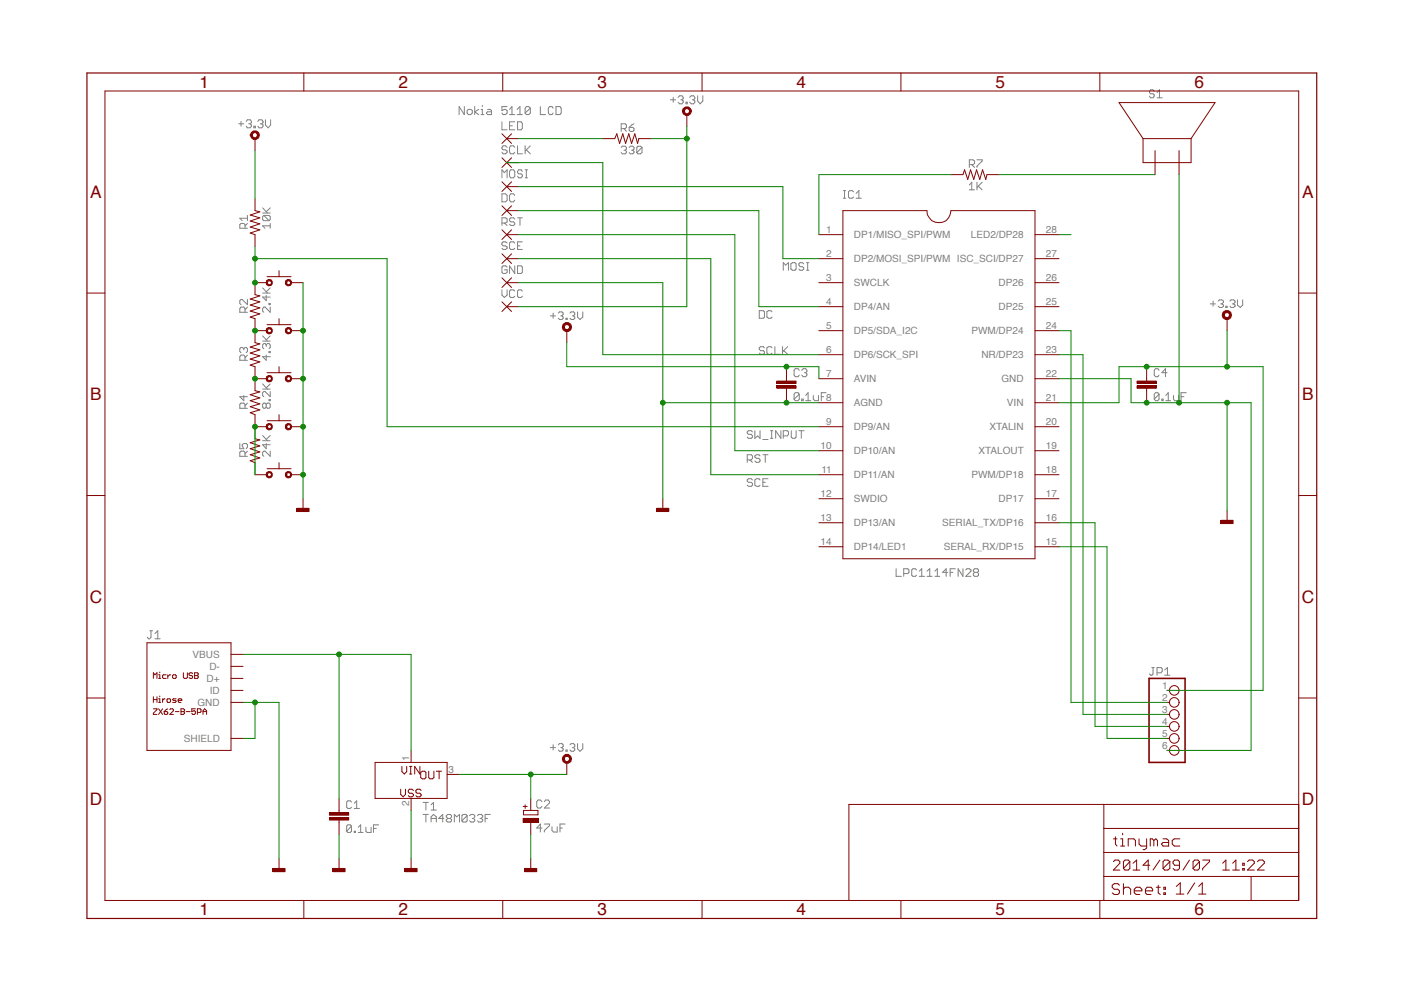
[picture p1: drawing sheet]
<?xml version="1.0" encoding="utf-8"?>
<!DOCTYPE eagle SYSTEM "eagle.dtd">
<eagle version="7.1.0">
<drawing>
<settings>
<setting alwaysvectorfont="no"/>
<setting verticaltext="up"/>
</settings>
<grid distance="0.1" unitdist="inch" unit="inch" style="lines" multiple="1" display="no" altdistance="0.01" altunitdist="inch" altunit="inch"/>
<schematic xreflabel="%F%N/%S.%C%R" xrefpart="/%S.%C%R">
<libraries>
<library name="frames">
<symbols>
<symbol name="A4L-LOC">
<wire x1="256.54" y1="3.81" x2="256.54" y2="8.89" width="0.1016" layer="94"/>
<wire x1="256.54" y1="8.89" x2="256.54" y2="13.97" width="0.1016" layer="94"/>
<wire x1="256.54" y1="13.97" x2="256.54" y2="19.05" width="0.1016" layer="94"/>
<wire x1="256.54" y1="19.05" x2="256.54" y2="24.13" width="0.1016" layer="94"/>
<wire x1="161.29" y1="3.81" x2="161.29" y2="24.13" width="0.1016" layer="94"/>
<wire x1="161.29" y1="24.13" x2="215.265" y2="24.13" width="0.1016" layer="94"/>
<wire x1="215.265" y1="24.13" x2="256.54" y2="24.13" width="0.1016" layer="94"/>
<wire x1="246.38" y1="3.81" x2="246.38" y2="8.89" width="0.1016" layer="94"/>
<wire x1="246.38" y1="8.89" x2="256.54" y2="8.89" width="0.1016" layer="94"/>
<wire x1="246.38" y1="8.89" x2="215.265" y2="8.89" width="0.1016" layer="94"/>
<wire x1="215.265" y1="8.89" x2="215.265" y2="3.81" width="0.1016" layer="94"/>
<wire x1="215.265" y1="8.89" x2="215.265" y2="13.97" width="0.1016" layer="94"/>
<wire x1="215.265" y1="13.97" x2="256.54" y2="13.97" width="0.1016" layer="94"/>
<wire x1="215.265" y1="13.97" x2="215.265" y2="19.05" width="0.1016" layer="94"/>
<wire x1="215.265" y1="19.05" x2="256.54" y2="19.05" width="0.1016" layer="94"/>
<wire x1="215.265" y1="19.05" x2="215.265" y2="24.13" width="0.1016" layer="94"/>
<text x="217.17" y="15.24" size="2.54" layer="94">&gt;DRAWING_NAME</text>
<text x="217.17" y="10.16" size="2.286" layer="94">&gt;LAST_DATE_TIME</text>
<text x="230.505" y="5.08" size="2.54" layer="94">&gt;SHEET</text>
<text x="216.916" y="4.953" size="2.54" layer="94">Sheet:</text>
<frame x1="0" y1="0" x2="260.35" y2="179.07" columns="6" rows="4" layer="94"/>
</symbol>
</symbols>
<devicesets>
<deviceset name="A4L-LOC" prefix="FRAME" uservalue="yes">
<gates>
<gate name="G$1" symbol="A4L-LOC" x="0" y="0"/>
</gates>
<devices>
<device name="">
<technologies>
<technology name=""/>
</technologies>
</device>
</devices>
</deviceset>
</devicesets>
</library>
<library name="macklock">
<symbols>
<symbol name="ZX62-B-5PA(11)">
<wire x1="-10.16" y1="12.7" x2="7.62" y2="12.7" width="0.254" layer="94"/>
<wire x1="7.62" y1="12.7" x2="7.62" y2="-10.16" width="0.254" layer="94"/>
<wire x1="7.62" y1="-10.16" x2="-10.16" y2="-10.16" width="0.254" layer="94"/>
<wire x1="-10.16" y1="-10.16" x2="-10.16" y2="12.7" width="0.254" layer="94"/>
<text x="-8.89" y="5.08" size="1.27" layer="94">Micro USB</text>
<text x="-8.89" y="0" size="1.27" layer="94">Hirose</text>
<text x="-8.89" y="-2.54" size="1.27" layer="94">ZX62-B-5PA</text>
<text x="-10.16" y="13.462" size="1.778" layer="95">&gt;NAME</text>
<pin name="VBUS" x="10.16" y="10.16" visible="pin" length="short" direction="sup" rot="R180"/>
<pin name="D-" x="10.16" y="7.62" visible="pin" length="short" rot="R180"/>
<pin name="D+" x="10.16" y="5.08" visible="pin" length="short" rot="R180"/>
<pin name="ID" x="10.16" y="2.54" visible="pin" length="short" rot="R180"/>
<pin name="GND" x="10.16" y="0" visible="pin" length="short" direction="sup" rot="R180"/>
<pin name="SHIELD" x="10.16" y="-7.62" visible="pin" length="short" direction="sup" rot="R180"/>
</symbol>
</symbols>
<devicesets>
<deviceset name="ZX62-B-5PA" prefix="J">
<gates>
<gate name="G$1" symbol="ZX62-B-5PA(11)" x="0" y="0"/>
</gates>
<devices>
<device name="" package="ZX62-B-5PA(11)">
<connects>
<connect gate="G$1" pin="D+" pad="3"/>
<connect gate="G$1" pin="D-" pad="2"/>
<connect gate="G$1" pin="GND" pad="5"/>
<connect gate="G$1" pin="ID" pad="4"/>
<connect gate="G$1" pin="SHIELD" pad="SH1 SH2 SH3 SH4 SH5 SH6"/>
<connect gate="G$1" pin="VBUS" pad="1"/>
</connects>
<technologies>
<technology name=""/>
</technologies>
</device>
</devices>
</deviceset>
</devicesets>
</library>
<library name="maclock">
<symbols>
<symbol name="GND">
<rectangle x1="-1.27" y1="-2.794" x2="1.27" y2="-2.032" layer="94"/>
<pin name="GND" x="0" y="0" visible="off" length="short" direction="sup" rot="R270"/>
</symbol>
<symbol name="REGISTOR">
<wire x1="-2.54" y1="0" x2="-2.159" y2="1.016" width="0.2032" layer="94"/>
<wire x1="-2.159" y1="1.016" x2="-1.524" y2="-1.016" width="0.2032" layer="94"/>
<wire x1="-1.524" y1="-1.016" x2="-0.889" y2="1.016" width="0.2032" layer="94"/>
<wire x1="-0.889" y1="1.016" x2="-0.254" y2="-1.016" width="0.2032" layer="94"/>
<wire x1="-0.254" y1="-1.016" x2="0.381" y2="1.016" width="0.2032" layer="94"/>
<wire x1="0.381" y1="1.016" x2="1.016" y2="-1.016" width="0.2032" layer="94"/>
<wire x1="1.016" y1="-1.016" x2="1.651" y2="1.016" width="0.2032" layer="94"/>
<wire x1="1.651" y1="1.016" x2="2.286" y2="-1.016" width="0.2032" layer="94"/>
<wire x1="2.286" y1="-1.016" x2="2.54" y2="0" width="0.2032" layer="94"/>
<text x="-1.27" y="1.4986" size="1.778" layer="95">&gt;NAME</text>
<text x="-1.27" y="-3.302" size="1.778" layer="96">&gt;VALUE</text>
<pin name="2" x="5.08" y="0" visible="off" length="short" direction="pas" swaplevel="1" rot="R180"/>
<pin name="1" x="-5.08" y="0" visible="off" length="short" direction="pas" swaplevel="1"/>
</symbol>
</symbols>
<devicesets>
<deviceset name="GND" prefix="GND">
<gates>
<gate name="1" symbol="GND" x="0" y="0"/>
</gates>
<devices>
<device name="">
<technologies>
<technology name=""/>
</technologies>
</device>
</devices>
</deviceset>
<deviceset name="REGISTOR" prefix="R" uservalue="yes">
<gates>
<gate name="G$1" symbol="REGISTOR" x="0" y="0"/>
</gates>
<devices>
<device name="2V" package="0207/2V">
<connects>
<connect gate="G$1" pin="1" pad="1"/>
<connect gate="G$1" pin="2" pad="2"/>
</connects>
<technologies>
<technology name=""/>
</technologies>
</device>
<device name="7H" package="0207/7">
<connects>
<connect gate="G$1" pin="1" pad="1"/>
<connect gate="G$1" pin="2" pad="2"/>
</connects>
<technologies>
<technology name=""/>
</technologies>
</device>
</devices>
</deviceset>
</devicesets>
</library>
<library name="maclock2">
<symbols>
<symbol name="PINHD6">
<wire x1="-6.35" y1="-7.62" x2="1.27" y2="-7.62" width="0.4064" layer="94"/>
<wire x1="1.27" y1="-7.62" x2="1.27" y2="10.16" width="0.4064" layer="94"/>
<wire x1="1.27" y1="10.16" x2="-6.35" y2="10.16" width="0.4064" layer="94"/>
<wire x1="-6.35" y1="10.16" x2="-6.35" y2="-7.62" width="0.4064" layer="94"/>
<text x="-6.35" y="10.795" size="1.778" layer="95">&gt;NAME</text>
<text x="-6.35" y="-10.16" size="1.778" layer="96">&gt;VALUE</text>
<pin name="1" x="-2.54" y="7.62" visible="pad" length="short" direction="pas" function="dot"/>
<pin name="2" x="-2.54" y="5.08" visible="pad" length="short" direction="pas" function="dot"/>
<pin name="3" x="-2.54" y="2.54" visible="pad" length="short" direction="pas" function="dot"/>
<pin name="4" x="-2.54" y="0" visible="pad" length="short" direction="pas" function="dot"/>
<pin name="5" x="-2.54" y="-2.54" visible="pad" length="short" direction="pas" function="dot"/>
<pin name="6" x="-2.54" y="-5.08" visible="pad" length="short" direction="pas" function="dot"/>
</symbol>
</symbols>
<devicesets>
<deviceset name="PINHD-1X6" prefix="JP" uservalue="yes">
<gates>
<gate name="A" symbol="PINHD6" x="0" y="-2.54"/>
</gates>
<devices>
<device name="_2.54" package="1X06">
<connects>
<connect gate="A" pin="1" pad="1"/>
<connect gate="A" pin="2" pad="2"/>
<connect gate="A" pin="3" pad="3"/>
<connect gate="A" pin="4" pad="4"/>
<connect gate="A" pin="5" pad="5"/>
<connect gate="A" pin="6" pad="6"/>
</connects>
<technologies>
<technology name=""/>
</technologies>
</device>
<device name="_2.54-90°" package="1X06/90">
<connects>
<connect gate="A" pin="1" pad="1"/>
<connect gate="A" pin="2" pad="2"/>
<connect gate="A" pin="3" pad="3"/>
<connect gate="A" pin="4" pad="4"/>
<connect gate="A" pin="5" pad="5"/>
<connect gate="A" pin="6" pad="6"/>
</connects>
<technologies>
<technology name=""/>
</technologies>
</device>
<device name="_2.00" package="1X06M">
<connects>
<connect gate="A" pin="1" pad="1"/>
<connect gate="A" pin="2" pad="2"/>
<connect gate="A" pin="3" pad="3"/>
<connect gate="A" pin="4" pad="4"/>
<connect gate="A" pin="5" pad="5"/>
<connect gate="A" pin="6" pad="6"/>
</connects>
<technologies>
<technology name=""/>
</technologies>
</device>
<device name="_2.54-SMD" package="1X06SMD">
<connects>
<connect gate="A" pin="1" pad="1"/>
<connect gate="A" pin="2" pad="2"/>
<connect gate="A" pin="3" pad="3"/>
<connect gate="A" pin="4" pad="4"/>
<connect gate="A" pin="5" pad="5"/>
<connect gate="A" pin="6" pad="6"/>
</connects>
<technologies>
<technology name=""/>
</technologies>
</device>
<device name="_2.54-SMD-90°" package="1X06SMD/90">
<connects>
<connect gate="A" pin="1" pad="1"/>
<connect gate="A" pin="2" pad="2"/>
<connect gate="A" pin="3" pad="3"/>
<connect gate="A" pin="4" pad="4"/>
<connect gate="A" pin="5" pad="5"/>
<connect gate="A" pin="6" pad="6"/>
</connects>
<technologies>
<technology name=""/>
</technologies>
</device>
</devices>
</deviceset>
</devicesets>
</library>
<library name="tinymac">
<symbols>
<symbol name="PKM13EPYH4000">
<pin name="1" x="-2.54" y="-5.08" visible="off" length="middle" rot="R90"/>
<pin name="2" x="2.54" y="-5.08" visible="off" length="middle" rot="R90"/>
<wire x1="-5.08" y1="-2.54" x2="5.08" y2="-2.54" width="0.254" layer="94"/>
<wire x1="5.08" y1="-2.54" x2="5.08" y2="2.54" width="0.254" layer="94"/>
<wire x1="5.08" y1="2.54" x2="-5.08" y2="2.54" width="0.254" layer="94"/>
<wire x1="-5.08" y1="2.54" x2="-10.16" y2="10.16" width="0.254" layer="94"/>
<wire x1="-10.16" y1="10.16" x2="10.16" y2="10.16" width="0.254" layer="94"/>
<wire x1="10.16" y1="10.16" x2="5.08" y2="2.54" width="0.254" layer="94"/>
<wire x1="-5.08" y1="-2.54" x2="-5.08" y2="2.54" width="0.254" layer="94"/>
<text x="-3.81" y="11.176" size="1.778" layer="95">&gt;NAME</text>
</symbol>
<symbol name="CAPACITOR">
<wire x1="0" y1="0" x2="0" y2="-0.508" width="0.1524" layer="94"/>
<wire x1="0" y1="-2.54" x2="0" y2="-2.032" width="0.1524" layer="94"/>
<text x="1.524" y="0.381" size="1.778" layer="95">&gt;NAME</text>
<text x="1.524" y="-4.699" size="1.778" layer="96">&gt;VALUE</text>
<rectangle x1="-2.032" y1="-2.032" x2="2.032" y2="-1.524" layer="94"/>
<rectangle x1="-2.032" y1="-1.016" x2="2.032" y2="-0.508" layer="94"/>
<pin name="1" x="0" y="2.54" visible="off" length="short" direction="pas" swaplevel="1" rot="R270"/>
<pin name="2" x="0" y="-5.08" visible="off" length="short" direction="pas" swaplevel="1" rot="R90"/>
</symbol>
<symbol name="+3.3V">
<circle x="0" y="3.302" radius="0.762" width="0.4064" layer="94"/>
<text x="-3.556" y="4.826" size="1.778" layer="96">&gt;VALUE</text>
<pin name="+3.3V" x="0" y="0" visible="off" length="short" direction="sup" rot="R90"/>
</symbol>
<symbol name="LPC1114FN28">
<pin name="DP1/MISO_SPI/PWM" x="-25.4" y="30.48" length="middle"/>
<pin name="DP2/MOSI_SPI/PWM" x="-25.4" y="25.4" length="middle"/>
<pin name="SWCLK" x="-25.4" y="20.32" length="middle"/>
<pin name="DP4/AN" x="-25.4" y="15.24" length="middle"/>
<pin name="DP5/SDA_I2C" x="-25.4" y="10.16" length="middle"/>
<pin name="DP6/SCK_SPI" x="-25.4" y="5.08" length="middle"/>
<pin name="AVIN" x="-25.4" y="0" length="middle" direction="pwr"/>
<pin name="AGND" x="-25.4" y="-5.08" length="middle" direction="pwr"/>
<pin name="DP9/AN" x="-25.4" y="-10.16" length="middle"/>
<pin name="DP10/AN" x="-25.4" y="-15.24" length="middle"/>
<pin name="DP11/AN" x="-25.4" y="-20.32" length="middle"/>
<pin name="SWDIO" x="-25.4" y="-25.4" length="middle"/>
<pin name="DP14/LED1" x="-25.4" y="-35.56" length="middle"/>
<pin name="SERAL_RX/DP15" x="25.4" y="-35.56" length="middle" rot="R180"/>
<pin name="SERIAL_TX/DP16" x="25.4" y="-30.48" length="middle" rot="R180"/>
<pin name="DP17" x="25.4" y="-25.4" length="middle" rot="R180"/>
<pin name="PWM/DP18" x="25.4" y="-20.32" length="middle" rot="R180"/>
<pin name="XTALOUT" x="25.4" y="-15.24" length="middle" direction="out" rot="R180"/>
<pin name="XTALIN" x="25.4" y="-10.16" length="middle" direction="in" rot="R180"/>
<pin name="VIN" x="25.4" y="-5.08" length="middle" direction="pwr" rot="R180"/>
<pin name="GND" x="25.4" y="0" length="middle" direction="pwr" rot="R180"/>
<pin name="NR/DP23" x="25.4" y="5.08" length="middle" rot="R180"/>
<pin name="PWM/DP24" x="25.4" y="10.16" length="middle" rot="R180"/>
<pin name="DP25" x="25.4" y="15.24" length="middle" rot="R180"/>
<pin name="ISC_SCI/DP27" x="25.4" y="25.4" length="middle" rot="R180"/>
<pin name="LED2/DP28" x="25.4" y="30.48" length="middle" rot="R180"/>
<wire x1="-2.54" y1="35.56" x2="-20.32" y2="35.56" width="0.254" layer="94"/>
<wire x1="-20.32" y1="35.56" x2="-20.32" y2="-38.1" width="0.254" layer="94"/>
<wire x1="-20.32" y1="-38.1" x2="20.32" y2="-38.1" width="0.254" layer="94"/>
<wire x1="20.32" y1="-38.1" x2="20.32" y2="35.56" width="0.254" layer="94"/>
<wire x1="20.32" y1="35.56" x2="2.54" y2="35.56" width="0.254" layer="94"/>
<wire x1="-2.54" y1="35.56" x2="2.54" y2="35.56" width="0.254" layer="94" curve="180"/>
<text x="-20.32" y="38.1" size="1.778" layer="95">&gt;NAME</text>
<pin name="DP13/AN" x="-25.4" y="-30.48" length="middle"/>
<pin name="DP26" x="25.4" y="20.32" length="middle" rot="R180"/>
</symbol>
<symbol name="TACT_SW">
<pin name="P$1" x="-7.62" y="0" visible="off" length="short" direction="pas" swaplevel="1"/>
<pin name="P$2" x="2.54" y="0" visible="off" length="short" direction="pas" swaplevel="1" rot="R180"/>
<circle x="-4.572" y="0" radius="0.567959375" width="0.254" layer="94"/>
<circle x="-0.508" y="0" radius="0.567959375" width="0.254" layer="94"/>
<wire x1="-5.08" y1="1.27" x2="-2.54" y2="1.27" width="0.254" layer="94"/>
<wire x1="-2.54" y1="1.27" x2="0" y2="1.27" width="0.254" layer="94"/>
<wire x1="-2.54" y1="1.27" x2="-2.54" y2="2.54" width="0.254" layer="94"/>
</symbol>
<symbol name="TA48M033F">
<text x="2.54" y="-7.62" size="1.778" layer="95">&gt;NAME</text>
<text x="2.54" y="-10.16" size="1.778" layer="96">&gt;VALUE</text>
<wire x1="-7.62" y1="2.54" x2="7.62" y2="2.54" width="0.254" layer="94"/>
<wire x1="-7.62" y1="2.54" x2="-7.62" y2="-5.08" width="0.254" layer="94"/>
<wire x1="7.62" y1="-5.08" x2="7.62" y2="2.54" width="0.254" layer="94"/>
<wire x1="-7.62" y1="-5.08" x2="7.62" y2="-5.08" width="0.254" layer="94"/>
<pin name="VIN" x="0" y="5.08" visible="pad" length="short" rot="R270"/>
<pin name="OUT" x="10.16" y="0" visible="pad" length="short" rot="R180"/>
<pin name="VSS" x="0" y="-7.62" visible="pad" length="short" rot="R90"/>
<text x="-2.032" y="0" size="1.778" layer="94">VIN</text>
<text x="2.032" y="-1.016" size="1.778" layer="94">OUT</text>
<text x="-2.286" y="-4.826" size="1.778" layer="94">VSS</text>
</symbol>
<symbol name="REGISTOR">
<wire x1="-2.54" y1="0" x2="-2.159" y2="1.016" width="0.2032" layer="94"/>
<wire x1="-2.159" y1="1.016" x2="-1.524" y2="-1.016" width="0.2032" layer="94"/>
<wire x1="-1.524" y1="-1.016" x2="-0.889" y2="1.016" width="0.2032" layer="94"/>
<wire x1="-0.889" y1="1.016" x2="-0.254" y2="-1.016" width="0.2032" layer="94"/>
<wire x1="-0.254" y1="-1.016" x2="0.381" y2="1.016" width="0.2032" layer="94"/>
<wire x1="0.381" y1="1.016" x2="1.016" y2="-1.016" width="0.2032" layer="94"/>
<wire x1="1.016" y1="-1.016" x2="1.651" y2="1.016" width="0.2032" layer="94"/>
<wire x1="1.651" y1="1.016" x2="2.286" y2="-1.016" width="0.2032" layer="94"/>
<wire x1="2.286" y1="-1.016" x2="2.54" y2="0" width="0.2032" layer="94"/>
<text x="-1.27" y="1.4986" size="1.778" layer="95">&gt;NAME</text>
<text x="-1.27" y="-3.302" size="1.778" layer="96">&gt;VALUE</text>
<pin name="2" x="5.08" y="0" visible="off" length="short" direction="pas" swaplevel="1" rot="R180"/>
<pin name="1" x="-5.08" y="0" visible="off" length="short" direction="pas" swaplevel="1"/>
</symbol>
<symbol name="CPOL">
<wire x1="-1.524" y1="-0.889" x2="1.524" y2="-0.889" width="0.254" layer="94"/>
<wire x1="1.524" y1="-0.889" x2="1.524" y2="0" width="0.254" layer="94"/>
<wire x1="-1.524" y1="0" x2="-1.524" y2="-0.889" width="0.254" layer="94"/>
<wire x1="-1.524" y1="0" x2="1.524" y2="0" width="0.254" layer="94"/>
<text x="1.143" y="0.4826" size="1.778" layer="95">&gt;NAME</text>
<text x="-0.5842" y="0.4064" size="1.27" layer="94" rot="R90">+</text>
<text x="1.143" y="-4.5974" size="1.778" layer="96">&gt;VALUE</text>
<rectangle x1="-1.651" y1="-2.54" x2="1.651" y2="-1.651" layer="94"/>
<pin name="-" x="0" y="-5.08" visible="off" length="short" direction="pas" rot="R90"/>
<pin name="+" x="0" y="2.54" visible="off" length="short" direction="pas" rot="R270"/>
</symbol>
</symbols>
<devicesets>
<deviceset name="PKM13EPYH4000" prefix="S">
<gates>
<gate name="G$1" symbol="PKM13EPYH4000" x="0" y="0"/>
</gates>
<devices>
<device name="" package="PKM13EPYH4000">
<connects>
<connect gate="G$1" pin="1" pad="1"/>
<connect gate="G$1" pin="2" pad="2"/>
</connects>
<technologies>
<technology name=""/>
</technologies>
</device>
</devices>
</deviceset>
<deviceset name="CAPACITOR" prefix="C" uservalue="yes">
<gates>
<gate name="G$1" symbol="CAPACITOR" x="0" y="0"/>
</gates>
<devices>
<device name="25" package="C025-024X044">
<connects>
<connect gate="G$1" pin="1" pad="1"/>
<connect gate="G$1" pin="2" pad="2"/>
</connects>
<technologies>
<technology name=""/>
</technologies>
</device>
<device name="50" package="C050-024X044">
<connects>
<connect gate="G$1" pin="1" pad="1"/>
<connect gate="G$1" pin="2" pad="2"/>
</connects>
<technologies>
<technology name=""/>
</technologies>
</device>
</devices>
</deviceset>
<deviceset name="+3.3V">
<gates>
<gate name="G$1" symbol="+3.3V" x="0" y="0"/>
</gates>
<devices>
<device name="">
<technologies>
<technology name=""/>
</technologies>
</device>
</devices>
</deviceset>
<deviceset name="LPC1114FN28" prefix="IC">
<gates>
<gate name="G$1" symbol="LPC1114FN28" x="0" y="0"/>
</gates>
<devices>
<device name="" package="DIP28">
<connects>
<connect gate="G$1" pin="AGND" pad="8"/>
<connect gate="G$1" pin="AVIN" pad="7"/>
<connect gate="G$1" pin="DP1/MISO_SPI/PWM" pad="1"/>
<connect gate="G$1" pin="DP10/AN" pad="10"/>
<connect gate="G$1" pin="DP11/AN" pad="11"/>
<connect gate="G$1" pin="DP13/AN" pad="13"/>
<connect gate="G$1" pin="DP14/LED1" pad="14"/>
<connect gate="G$1" pin="DP17" pad="17"/>
<connect gate="G$1" pin="DP2/MOSI_SPI/PWM" pad="2"/>
<connect gate="G$1" pin="DP25" pad="25"/>
<connect gate="G$1" pin="DP26" pad="26"/>
<connect gate="G$1" pin="DP4/AN" pad="4"/>
<connect gate="G$1" pin="DP5/SDA_I2C" pad="5"/>
<connect gate="G$1" pin="DP6/SCK_SPI" pad="6"/>
<connect gate="G$1" pin="DP9/AN" pad="9"/>
<connect gate="G$1" pin="GND" pad="22"/>
<connect gate="G$1" pin="ISC_SCI/DP27" pad="27"/>
<connect gate="G$1" pin="LED2/DP28" pad="28"/>
<connect gate="G$1" pin="NR/DP23" pad="23"/>
<connect gate="G$1" pin="PWM/DP18" pad="18"/>
<connect gate="G$1" pin="PWM/DP24" pad="24"/>
<connect gate="G$1" pin="SERAL_RX/DP15" pad="15"/>
<connect gate="G$1" pin="SERIAL_TX/DP16" pad="16"/>
<connect gate="G$1" pin="SWCLK" pad="3"/>
<connect gate="G$1" pin="SWDIO" pad="12"/>
<connect gate="G$1" pin="VIN" pad="21"/>
<connect gate="G$1" pin="XTALIN" pad="20"/>
<connect gate="G$1" pin="XTALOUT" pad="19"/>
</connects>
<technologies>
<technology name=""/>
</technologies>
</device>
</devices>
</deviceset>
<deviceset name="TACT_SW" prefix="SW">
<gates>
<gate name="G$1" symbol="TACT_SW" x="2.54" y="0"/>
</gates>
<devices>
<device name="" package="TACT_SW">
<connects>
<connect gate="G$1" pin="P$1" pad="1-A 2-A"/>
<connect gate="G$1" pin="P$2" pad="1-B 2-B"/>
</connects>
<technologies>
<technology name=""/>
</technologies>
</device>
</devices>
</deviceset>
<deviceset name="TA48M033F" prefix="T">
<gates>
<gate name="G$1" symbol="TA48M033F" x="0" y="0"/>
</gates>
<devices>
<device name="" package="TA48M033F">
<connects>
<connect gate="G$1" pin="OUT" pad="3"/>
<connect gate="G$1" pin="VIN" pad="1"/>
<connect gate="G$1" pin="VSS" pad="2"/>
</connects>
<technologies>
<technology name=""/>
</technologies>
</device>
</devices>
</deviceset>
<deviceset name="REGISTOR" prefix="R" uservalue="yes">
<gates>
<gate name="G$1" symbol="REGISTOR" x="0" y="0"/>
</gates>
<devices>
<device name="2V" package="0207/2V">
<connects>
<connect gate="G$1" pin="1" pad="1"/>
<connect gate="G$1" pin="2" pad="2"/>
</connects>
<technologies>
<technology name=""/>
</technologies>
</device>
<device name="7H" package="0207/7">
<connects>
<connect gate="G$1" pin="1" pad="1"/>
<connect gate="G$1" pin="2" pad="2"/>
</connects>
<technologies>
<technology name=""/>
</technologies>
</device>
</devices>
</deviceset>
<deviceset name="CPOL-EU" prefix="C" uservalue="yes">
<gates>
<gate name="G$1" symbol="CPOL" x="0" y="0"/>
</gates>
<devices>
<device name="E2.5-5" package="E2,5-5">
<connects>
<connect gate="G$1" pin="+" pad="+"/>
<connect gate="G$1" pin="-" pad="-"/>
</connects>
<technologies>
<technology name=""/>
</technologies>
</device>
</devices>
</deviceset>
</devicesets>
</library>
<library name="tinymac2">
<symbols>
<symbol name="PAD">
<wire x1="-1.016" y1="1.016" x2="1.016" y2="-1.016" width="0.254" layer="94"/>
<wire x1="-1.016" y1="-1.016" x2="1.016" y2="1.016" width="0.254" layer="94"/>
<text x="-1.143" y="1.8542" size="1.778" layer="95">&gt;NAME</text>
<text x="-1.143" y="-3.302" size="1.778" layer="96">&gt;VALUE</text>
<pin name="P" x="2.54" y="0" visible="off" length="short" direction="pas" rot="R180"/>
</symbol>
</symbols>
<devicesets>
<deviceset name="HOLE_PAD" prefix="PAD" uservalue="yes">
<gates>
<gate name="1" symbol="PAD" x="0" y="0"/>
</gates>
<devices>
<device name="" package="HOLE_PAD">
<connects>
<connect gate="1" pin="P" pad="1"/>
</connects>
<technologies>
<technology name=""/>
</technologies>
</device>
</devices>
</deviceset>
</devicesets>
</library>
</libraries>
<attributes>
</attributes>
<variantdefs>
</variantdefs>
<classes>
<class number="0" name="default" width="0.254" drill="0">
</class>
<class number="1" name="5V" width="0.4064" drill="0">
</class>
<class number="2" name="3.3V" width="0.4064" drill="0">
</class>
<class number="3" name="GND" width="0.4064" drill="0">
</class>
</classes>
<parts>
<part name="IC1" library="tinymac" deviceset="LPC1114FN28" device=""/>
<part name="FRAME1" library="frames" deviceset="A4L-LOC" device=""/>
<part name="J1" library="macklock" deviceset="ZX62-B-5PA" device=""/>
<part name="T1" library="tinymac" deviceset="TA48M033F" device=""/>
<part name="C1" library="tinymac" deviceset="CAPACITOR" device="25" value="0.1uF"/>
<part name="C2" library="tinymac" deviceset="CPOL-EU" device="E2.5-5" value="47uF"/>
<part name="GND1" library="maclock" deviceset="GND" device=""/>
<part name="GND2" library="maclock" deviceset="GND" device=""/>
<part name="GND3" library="maclock" deviceset="GND" device=""/>
<part name="GND4" library="maclock" deviceset="GND" device=""/>
<part name="U$2" library="tinymac" deviceset="+3.3V" device=""/>
<part name="SW1" library="tinymac" deviceset="TACT_SW" device=""/>
<part name="SW2" library="tinymac" deviceset="TACT_SW" device=""/>
<part name="SW3" library="tinymac" deviceset="TACT_SW" device=""/>
<part name="SW4" library="tinymac" deviceset="TACT_SW" device=""/>
<part name="SW5" library="tinymac" deviceset="TACT_SW" device=""/>
<part name="R1" library="tinymac" deviceset="REGISTOR" device="2V" value="10K"/>
<part name="R2" library="tinymac" deviceset="REGISTOR" device="2V" value="2.4K"/>
<part name="R3" library="tinymac" deviceset="REGISTOR" device="2V" value="4.3K"/>
<part name="R4" library="tinymac" deviceset="REGISTOR" device="2V" value="8.2K"/>
<part name="R5" library="tinymac" deviceset="REGISTOR" device="2V" value="24K"/>
<part name="C4" library="tinymac" deviceset="CAPACITOR" device="25" value="0.1uF"/>
<part name="U$4" library="tinymac" deviceset="+3.3V" device=""/>
<part name="GND5" library="maclock" deviceset="GND" device=""/>
<part name="LED" library="tinymac2" deviceset="HOLE_PAD" device=""/>
<part name="SCLK" library="tinymac2" deviceset="HOLE_PAD" device=""/>
<part name="MOSI" library="tinymac2" deviceset="HOLE_PAD" device=""/>
<part name="DC" library="tinymac2" deviceset="HOLE_PAD" device=""/>
<part name="RST" library="tinymac2" deviceset="HOLE_PAD" device=""/>
<part name="SCE" library="tinymac2" deviceset="HOLE_PAD" device=""/>
<part name="GND" library="tinymac2" deviceset="HOLE_PAD" device=""/>
<part name="VCC" library="tinymac2" deviceset="HOLE_PAD" device=""/>
<part name="U$1" library="tinymac" deviceset="+3.3V" device=""/>
<part name="GND8" library="maclock" deviceset="GND" device=""/>
<part name="R7" library="maclock" deviceset="REGISTOR" device="2V" value="1K"/>
<part name="R6" library="tinymac" deviceset="REGISTOR" device="2V" value="330"/>
<part name="GND6" library="maclock" deviceset="GND" device=""/>
<part name="U$3" library="tinymac" deviceset="+3.3V" device=""/>
<part name="JP1" library="maclock2" deviceset="PINHD-1X6" device="_2.54"/>
<part name="S1" library="tinymac" deviceset="PKM13EPYH4000" device=""/>
<part name="C3" library="tinymac" deviceset="CAPACITOR" device="25" value="0.1uF"/>
<part name="U$5" library="tinymac" deviceset="+3.3V" device=""/>
</parts>
<sheets>
<sheet>
<plain>
<text x="78.74" y="170.18" size="1.778" layer="97">Nokia 5110 LCD</text>
<text x="171.196" y="72.39" size="1.778" layer="97">LPC1114FN28</text>
</plain>
<instances>
<instance part="IC1" gate="G$1" x="180.34" y="114.3"/>
<instance part="FRAME1" gate="G$1" x="0" y="0"/>
<instance part="J1" gate="G$1" x="22.86" y="45.72"/>
<instance part="T1" gate="G$1" x="68.58" y="30.48"/>
<instance part="C1" gate="G$1" x="53.34" y="22.86"/>
<instance part="C2" gate="G$1" x="93.98" y="22.86"/>
<instance part="GND1" gate="1" x="40.64" y="12.7"/>
<instance part="GND2" gate="1" x="53.34" y="12.7"/>
<instance part="GND3" gate="1" x="68.58" y="12.7"/>
<instance part="GND4" gate="1" x="93.98" y="12.7"/>
<instance part="U$2" gate="G$1" x="101.6" y="30.48"/>
<instance part="SW1" gate="G$1" x="43.18" y="134.62"/>
<instance part="SW2" gate="G$1" x="43.18" y="124.46"/>
<instance part="SW3" gate="G$1" x="43.18" y="114.3"/>
<instance part="SW4" gate="G$1" x="43.18" y="104.14"/>
<instance part="SW5" gate="G$1" x="43.18" y="93.98"/>
<instance part="R1" gate="G$1" x="35.56" y="147.32" rot="R90"/>
<instance part="R2" gate="G$1" x="35.56" y="129.54" rot="R90"/>
<instance part="R3" gate="G$1" x="35.56" y="119.38" rot="R90"/>
<instance part="R4" gate="G$1" x="35.56" y="109.22" rot="R90"/>
<instance part="R5" gate="G$1" x="35.56" y="99.06" rot="R90"/>
<instance part="C4" gate="G$1" x="224.282" y="114.3"/>
<instance part="U$4" gate="G$1" x="241.3" y="124.46"/>
<instance part="GND5" gate="1" x="241.3" y="86.36"/>
<instance part="LED" gate="1" x="88.9" y="165.1"/>
<instance part="SCLK" gate="1" x="88.9" y="160.02"/>
<instance part="MOSI" gate="1" x="88.9" y="154.94"/>
<instance part="DC" gate="1" x="88.9" y="149.86"/>
<instance part="RST" gate="1" x="88.9" y="144.78"/>
<instance part="SCE" gate="1" x="88.9" y="139.7"/>
<instance part="GND" gate="1" x="88.9" y="134.62"/>
<instance part="VCC" gate="1" x="88.9" y="129.54"/>
<instance part="U$1" gate="G$1" x="127" y="167.64"/>
<instance part="GND8" gate="1" x="121.92" y="88.9"/>
<instance part="R7" gate="G$1" x="187.96" y="157.48"/>
<instance part="R6" gate="G$1" x="114.3" y="165.1"/>
<instance part="GND6" gate="1" x="45.72" y="88.9"/>
<instance part="U$3" gate="G$1" x="35.56" y="162.56"/>
<instance part="JP1" gate="A" x="231.14" y="40.64"/>
<instance part="S1" gate="G$1" x="228.6" y="162.56"/>
<instance part="C3" gate="G$1" x="148.082" y="114.3"/>
<instance part="U$5" gate="G$1" x="101.6" y="121.92"/>
</instances>
<busses>
</busses>
<nets>
<net name="GND" class="3">
<segment>
<wire x1="33.02" y1="45.72" x2="35.56" y2="45.72" width="0.1524" layer="91"/>
<wire x1="35.56" y1="45.72" x2="40.64" y2="45.72" width="0.1524" layer="91"/>
<wire x1="40.64" y1="45.72" x2="40.64" y2="12.7" width="0.1524" layer="91"/>
<pinref part="J1" gate="G$1" pin="GND"/>
<pinref part="GND1" gate="1" pin="GND"/>
<wire x1="35.56" y1="45.72" x2="35.56" y2="38.1" width="0.1524" layer="91"/>
<junction x="35.56" y="45.72"/>
<pinref part="J1" gate="G$1" pin="SHIELD"/>
<wire x1="35.56" y1="38.1" x2="33.02" y2="38.1" width="0.1524" layer="91"/>
</segment>
<segment>
<wire x1="53.34" y1="12.7" x2="53.34" y2="17.78" width="0.1524" layer="91"/>
<pinref part="C1" gate="G$1" pin="2"/>
<pinref part="GND2" gate="1" pin="GND"/>
</segment>
<segment>
<wire x1="68.58" y1="22.86" x2="68.58" y2="12.7" width="0.1524" layer="91"/>
<pinref part="T1" gate="G$1" pin="VSS"/>
<pinref part="GND3" gate="1" pin="GND"/>
</segment>
<segment>
<wire x1="93.98" y1="12.7" x2="93.98" y2="17.78" width="0.1524" layer="91"/>
<pinref part="C2" gate="G$1" pin="-"/>
<pinref part="GND4" gate="1" pin="GND"/>
</segment>
<segment>
<pinref part="GND" gate="1" pin="P"/>
<wire x1="91.44" y1="134.62" x2="121.92" y2="134.62" width="0.1524" layer="91"/>
<pinref part="GND8" gate="1" pin="GND"/>
<wire x1="121.92" y1="134.62" x2="121.92" y2="109.22" width="0.1524" layer="91"/>
<pinref part="IC1" gate="G$1" pin="AGND"/>
<wire x1="121.92" y1="109.22" x2="121.92" y2="88.9" width="0.1524" layer="91"/>
<wire x1="154.94" y1="109.22" x2="148.082" y2="109.22" width="0.1524" layer="91"/>
<wire x1="148.082" y1="109.22" x2="121.92" y2="109.22" width="0.1524" layer="91"/>
<junction x="121.92" y="109.22"/>
<pinref part="C3" gate="G$1" pin="2"/>
<junction x="148.082" y="109.22"/>
</segment>
<segment>
<wire x1="45.72" y1="88.9" x2="45.72" y2="93.98" width="0.1524" layer="91"/>
<wire x1="45.72" y1="93.98" x2="45.72" y2="104.14" width="0.1524" layer="91"/>
<wire x1="45.72" y1="104.14" x2="45.72" y2="114.3" width="0.1524" layer="91"/>
<wire x1="45.72" y1="114.3" x2="45.72" y2="124.46" width="0.1524" layer="91"/>
<wire x1="45.72" y1="124.46" x2="45.72" y2="134.62" width="0.1524" layer="91"/>
<pinref part="SW1" gate="G$1" pin="P$2"/>
<pinref part="SW2" gate="G$1" pin="P$2"/>
<junction x="45.72" y="124.46"/>
<pinref part="SW3" gate="G$1" pin="P$2"/>
<junction x="45.72" y="114.3"/>
<pinref part="SW4" gate="G$1" pin="P$2"/>
<junction x="45.72" y="104.14"/>
<pinref part="SW5" gate="G$1" pin="P$2"/>
<junction x="45.72" y="93.98"/>
<pinref part="GND6" gate="1" pin="GND"/>
</segment>
<segment>
<wire x1="246.38" y1="109.22" x2="246.38" y2="35.56" width="0.1524" layer="91"/>
<pinref part="JP1" gate="A" pin="6"/>
<wire x1="246.38" y1="35.56" x2="228.6" y2="35.56" width="0.1524" layer="91"/>
<wire x1="220.98" y1="109.22" x2="224.282" y2="109.22" width="0.1524" layer="91"/>
<pinref part="GND5" gate="1" pin="GND"/>
<wire x1="224.282" y1="109.22" x2="231.14" y2="109.22" width="0.1524" layer="91"/>
<wire x1="231.14" y1="109.22" x2="241.3" y2="109.22" width="0.1524" layer="91"/>
<wire x1="241.3" y1="109.22" x2="246.38" y2="109.22" width="0.1524" layer="91"/>
<wire x1="241.3" y1="86.36" x2="241.3" y2="109.22" width="0.1524" layer="91"/>
<junction x="241.3" y="109.22"/>
<pinref part="C4" gate="G$1" pin="2"/>
<junction x="224.282" y="109.22"/>
<wire x1="220.98" y1="109.22" x2="220.98" y2="114.3" width="0.1524" layer="91"/>
<pinref part="IC1" gate="G$1" pin="GND"/>
<wire x1="220.98" y1="114.3" x2="205.74" y2="114.3" width="0.1524" layer="91"/>
<pinref part="S1" gate="G$1" pin="2"/>
<wire x1="231.14" y1="157.48" x2="231.14" y2="109.22" width="0.1524" layer="91"/>
<junction x="231.14" y="109.22"/>
</segment>
</net>
<net name="SW_INPUT" class="0">
<segment>
<wire x1="35.56" y1="134.62" x2="35.56" y2="139.7" width="0.1524" layer="91"/>
<pinref part="SW1" gate="G$1" pin="P$1"/>
<pinref part="R1" gate="G$1" pin="1"/>
<pinref part="R2" gate="G$1" pin="1"/>
<junction x="35.56" y="134.62"/>
<wire x1="35.56" y1="139.7" x2="35.56" y2="142.24" width="0.1524" layer="91"/>
<wire x1="63.5" y1="139.7" x2="35.56" y2="139.7" width="0.1524" layer="91"/>
<junction x="35.56" y="139.7"/>
<pinref part="IC1" gate="G$1" pin="DP9/AN"/>
<wire x1="154.94" y1="104.14" x2="63.5" y2="104.14" width="0.1524" layer="91"/>
<wire x1="63.5" y1="139.7" x2="63.5" y2="104.14" width="0.1524" layer="91"/>
<label x="139.7" y="101.6" size="1.778" layer="95"/>
</segment>
</net>
<net name="MOSI" class="0">
<segment>
<wire x1="147.32" y1="154.94" x2="91.44" y2="154.94" width="0.1524" layer="91"/>
<pinref part="MOSI" gate="1" pin="P"/>
<wire x1="147.32" y1="139.7" x2="147.32" y2="154.94" width="0.1524" layer="91"/>
<pinref part="IC1" gate="G$1" pin="DP2/MOSI_SPI/PWM"/>
<wire x1="147.32" y1="139.7" x2="154.94" y2="139.7" width="0.1524" layer="91"/>
<label x="147.32" y="137.16" size="1.778" layer="95"/>
</segment>
</net>
<net name="SCLK" class="0">
<segment>
<pinref part="IC1" gate="G$1" pin="DP6/SCK_SPI"/>
<wire x1="154.94" y1="119.38" x2="109.22" y2="119.38" width="0.1524" layer="91"/>
<wire x1="109.22" y1="119.38" x2="109.22" y2="160.02" width="0.1524" layer="91"/>
<wire x1="109.22" y1="160.02" x2="91.44" y2="160.02" width="0.1524" layer="91"/>
<pinref part="SCLK" gate="1" pin="P"/>
<wire x1="91.44" y1="160.02" x2="88.9" y2="160.02" width="0.1524" layer="91"/>
<label x="142.24" y="119.38" size="1.778" layer="95"/>
</segment>
</net>
<net name="N$11" class="0">
<segment>
<pinref part="IC1" gate="G$1" pin="LED2/DP28"/>
<wire x1="205.74" y1="144.78" x2="208.28" y2="144.78" width="0.1524" layer="91"/>
</segment>
</net>
<net name="+3.3V" class="2">
<segment>
<pinref part="U$2" gate="G$1" pin="+3.3V"/>
<pinref part="C2" gate="G$1" pin="+"/>
<wire x1="93.98" y1="30.48" x2="101.6" y2="30.48" width="0.1524" layer="91"/>
<wire x1="93.98" y1="25.4" x2="93.98" y2="30.48" width="0.1524" layer="91"/>
<pinref part="T1" gate="G$1" pin="OUT"/>
<wire x1="93.98" y1="30.48" x2="78.74" y2="30.48" width="0.1524" layer="91"/>
<junction x="93.98" y="30.48"/>
</segment>
<segment>
<pinref part="U$1" gate="G$1" pin="+3.3V"/>
<wire x1="127" y1="165.1" x2="127" y2="167.64" width="0.1524" layer="91"/>
<pinref part="VCC" gate="1" pin="P"/>
<wire x1="91.44" y1="129.54" x2="127" y2="129.54" width="0.1524" layer="91"/>
<wire x1="119.38" y1="165.1" x2="127" y2="165.1" width="0.1524" layer="91"/>
<wire x1="127" y1="165.1" x2="127" y2="129.54" width="0.1524" layer="91"/>
<pinref part="R6" gate="G$1" pin="2"/>
<junction x="127" y="165.1"/>
</segment>
<segment>
<wire x1="218.44" y1="109.22" x2="218.44" y2="116.84" width="0.1524" layer="91"/>
<wire x1="218.44" y1="116.84" x2="224.282" y2="116.84" width="0.1524" layer="91"/>
<pinref part="U$4" gate="G$1" pin="+3.3V"/>
<wire x1="224.282" y1="116.84" x2="241.3" y2="116.84" width="0.1524" layer="91"/>
<wire x1="241.3" y1="116.84" x2="241.3" y2="124.46" width="0.1524" layer="91"/>
<wire x1="248.92" y1="116.84" x2="248.92" y2="48.26" width="0.1524" layer="91"/>
<pinref part="JP1" gate="A" pin="1"/>
<wire x1="248.92" y1="48.26" x2="228.6" y2="48.26" width="0.1524" layer="91"/>
<wire x1="241.3" y1="116.84" x2="248.92" y2="116.84" width="0.1524" layer="91"/>
<junction x="241.3" y="116.84"/>
<pinref part="C4" gate="G$1" pin="1"/>
<junction x="224.282" y="116.84"/>
<pinref part="IC1" gate="G$1" pin="VIN"/>
<wire x1="218.44" y1="109.22" x2="205.74" y2="109.22" width="0.1524" layer="91"/>
</segment>
<segment>
<pinref part="R1" gate="G$1" pin="2"/>
<pinref part="U$3" gate="G$1" pin="+3.3V"/>
<wire x1="35.56" y1="152.4" x2="35.56" y2="162.56" width="0.1524" layer="91"/>
</segment>
<segment>
<pinref part="IC1" gate="G$1" pin="AVIN"/>
<wire x1="154.94" y1="114.3" x2="154.94" y2="116.84" width="0.1524" layer="91"/>
<wire x1="154.94" y1="116.84" x2="148.082" y2="116.84" width="0.1524" layer="91"/>
<wire x1="148.082" y1="116.84" x2="101.6" y2="116.84" width="0.1524" layer="91"/>
<wire x1="101.6" y1="116.84" x2="101.6" y2="121.92" width="0.1524" layer="91"/>
<pinref part="U$5" gate="G$1" pin="+3.3V"/>
<pinref part="C3" gate="G$1" pin="1"/>
<junction x="148.082" y="116.84"/>
</segment>
</net>
<net name="VBUS" class="1">
<segment>
<wire x1="53.34" y1="25.4" x2="53.34" y2="55.88" width="0.1524" layer="91"/>
<wire x1="53.34" y1="55.88" x2="33.02" y2="55.88" width="0.1524" layer="91"/>
<wire x1="68.58" y1="35.56" x2="68.58" y2="55.88" width="0.1524" layer="91"/>
<wire x1="68.58" y1="55.88" x2="53.34" y2="55.88" width="0.1524" layer="91"/>
<junction x="53.34" y="55.88"/>
<pinref part="J1" gate="G$1" pin="VBUS"/>
<pinref part="T1" gate="G$1" pin="VIN"/>
<pinref part="C1" gate="G$1" pin="1"/>
</segment>
</net>
<net name="N$2" class="0">
<segment>
<pinref part="SW2" gate="G$1" pin="P$1"/>
<pinref part="R2" gate="G$1" pin="2"/>
<pinref part="R3" gate="G$1" pin="2"/>
<junction x="35.56" y="124.46"/>
<pinref part="R3" gate="G$1" pin="2"/>
</segment>
</net>
<net name="N$6" class="0">
<segment>
<pinref part="SW3" gate="G$1" pin="P$1"/>
<pinref part="R3" gate="G$1" pin="1"/>
<pinref part="R4" gate="G$1" pin="2"/>
<junction x="35.56" y="114.3"/>
<pinref part="R4" gate="G$1" pin="2"/>
</segment>
</net>
<net name="N$7" class="0">
<segment>
<pinref part="SW4" gate="G$1" pin="P$1"/>
<pinref part="R4" gate="G$1" pin="1"/>
<pinref part="R5" gate="G$1" pin="1"/>
<junction x="35.56" y="104.14"/>
<pinref part="R5" gate="G$1" pin="1"/>
</segment>
</net>
<net name="N$8" class="0">
<segment>
<pinref part="SW5" gate="G$1" pin="P$1"/>
<pinref part="R5" gate="G$1" pin="2"/>
<wire x1="35.56" y1="93.98" x2="35.56" y2="104.14" width="0.1524" layer="91"/>
</segment>
</net>
<net name="N$19" class="2">
<segment>
<pinref part="LED" gate="1" pin="P"/>
<wire x1="109.22" y1="165.1" x2="91.44" y2="165.1" width="0.1524" layer="91"/>
<pinref part="R6" gate="G$1" pin="1"/>
</segment>
</net>
<net name="DC" class="0">
<segment>
<pinref part="DC" gate="1" pin="P"/>
<wire x1="91.44" y1="149.86" x2="142.24" y2="149.86" width="0.1524" layer="91"/>
<wire x1="142.24" y1="149.86" x2="142.24" y2="129.54" width="0.1524" layer="91"/>
<pinref part="IC1" gate="G$1" pin="DP4/AN"/>
<wire x1="142.24" y1="129.54" x2="154.94" y2="129.54" width="0.1524" layer="91"/>
<label x="142.24" y="127" size="1.778" layer="95"/>
</segment>
</net>
<net name="RST" class="0">
<segment>
<pinref part="RST" gate="1" pin="P"/>
<wire x1="91.44" y1="144.78" x2="137.16" y2="144.78" width="0.1524" layer="91"/>
<wire x1="137.16" y1="144.78" x2="137.16" y2="99.06" width="0.1524" layer="91"/>
<pinref part="IC1" gate="G$1" pin="DP10/AN"/>
<wire x1="137.16" y1="99.06" x2="154.94" y2="99.06" width="0.1524" layer="91"/>
<label x="139.7" y="96.52" size="1.778" layer="95"/>
</segment>
</net>
<net name="SCE" class="0">
<segment>
<pinref part="IC1" gate="G$1" pin="DP11/AN"/>
<wire x1="154.94" y1="93.98" x2="132.08" y2="93.98" width="0.1524" layer="91"/>
<wire x1="132.08" y1="93.98" x2="132.08" y2="139.7" width="0.1524" layer="91"/>
<pinref part="SCE" gate="1" pin="P"/>
<wire x1="132.08" y1="139.7" x2="91.44" y2="139.7" width="0.1524" layer="91"/>
<label x="139.7" y="91.44" size="1.778" layer="95"/>
</segment>
</net>
<net name="N$13" class="0">
<segment>
<pinref part="IC1" gate="G$1" pin="DP1/MISO_SPI/PWM"/>
<wire x1="154.94" y1="144.78" x2="154.94" y2="157.48" width="0.1524" layer="91"/>
<pinref part="R7" gate="G$1" pin="1"/>
<wire x1="154.94" y1="157.48" x2="182.88" y2="157.48" width="0.1524" layer="91"/>
</segment>
</net>
<net name="N$1" class="0">
<segment>
<pinref part="IC1" gate="G$1" pin="SERAL_RX/DP15"/>
<wire x1="205.74" y1="78.74" x2="215.9" y2="78.74" width="0.1524" layer="91"/>
<wire x1="215.9" y1="78.74" x2="215.9" y2="38.1" width="0.1524" layer="91"/>
<pinref part="JP1" gate="A" pin="5"/>
<wire x1="215.9" y1="38.1" x2="228.6" y2="38.1" width="0.1524" layer="91"/>
</segment>
</net>
<net name="N$3" class="0">
<segment>
<pinref part="IC1" gate="G$1" pin="SERIAL_TX/DP16"/>
<wire x1="205.74" y1="83.82" x2="213.36" y2="83.82" width="0.1524" layer="91"/>
<wire x1="213.36" y1="83.82" x2="213.36" y2="40.64" width="0.1524" layer="91"/>
<pinref part="JP1" gate="A" pin="4"/>
<wire x1="213.36" y1="40.64" x2="228.6" y2="40.64" width="0.1524" layer="91"/>
</segment>
</net>
<net name="N$17" class="0">
<segment>
<pinref part="IC1" gate="G$1" pin="PWM/DP24"/>
<wire x1="205.74" y1="124.46" x2="208.28" y2="124.46" width="0.1524" layer="91"/>
<wire x1="208.28" y1="124.46" x2="208.28" y2="45.72" width="0.1524" layer="91"/>
<pinref part="JP1" gate="A" pin="2"/>
<wire x1="208.28" y1="45.72" x2="228.6" y2="45.72" width="0.1524" layer="91"/>
</segment>
</net>
<net name="N$18" class="0">
<segment>
<pinref part="JP1" gate="A" pin="3"/>
<wire x1="228.6" y1="43.18" x2="210.82" y2="43.18" width="0.1524" layer="91"/>
<wire x1="210.82" y1="43.18" x2="210.82" y2="119.38" width="0.1524" layer="91"/>
<pinref part="IC1" gate="G$1" pin="NR/DP23"/>
<wire x1="210.82" y1="119.38" x2="205.74" y2="119.38" width="0.1524" layer="91"/>
</segment>
</net>
<net name="N$16" class="0">
<segment>
<pinref part="R7" gate="G$1" pin="2"/>
<pinref part="S1" gate="G$1" pin="1"/>
<wire x1="193.04" y1="157.48" x2="226.06" y2="157.48" width="0.1524" layer="91"/>
</segment>
</net>
</nets>
</sheet>
</sheets>
</schematic>
</drawing>
</eagle>
